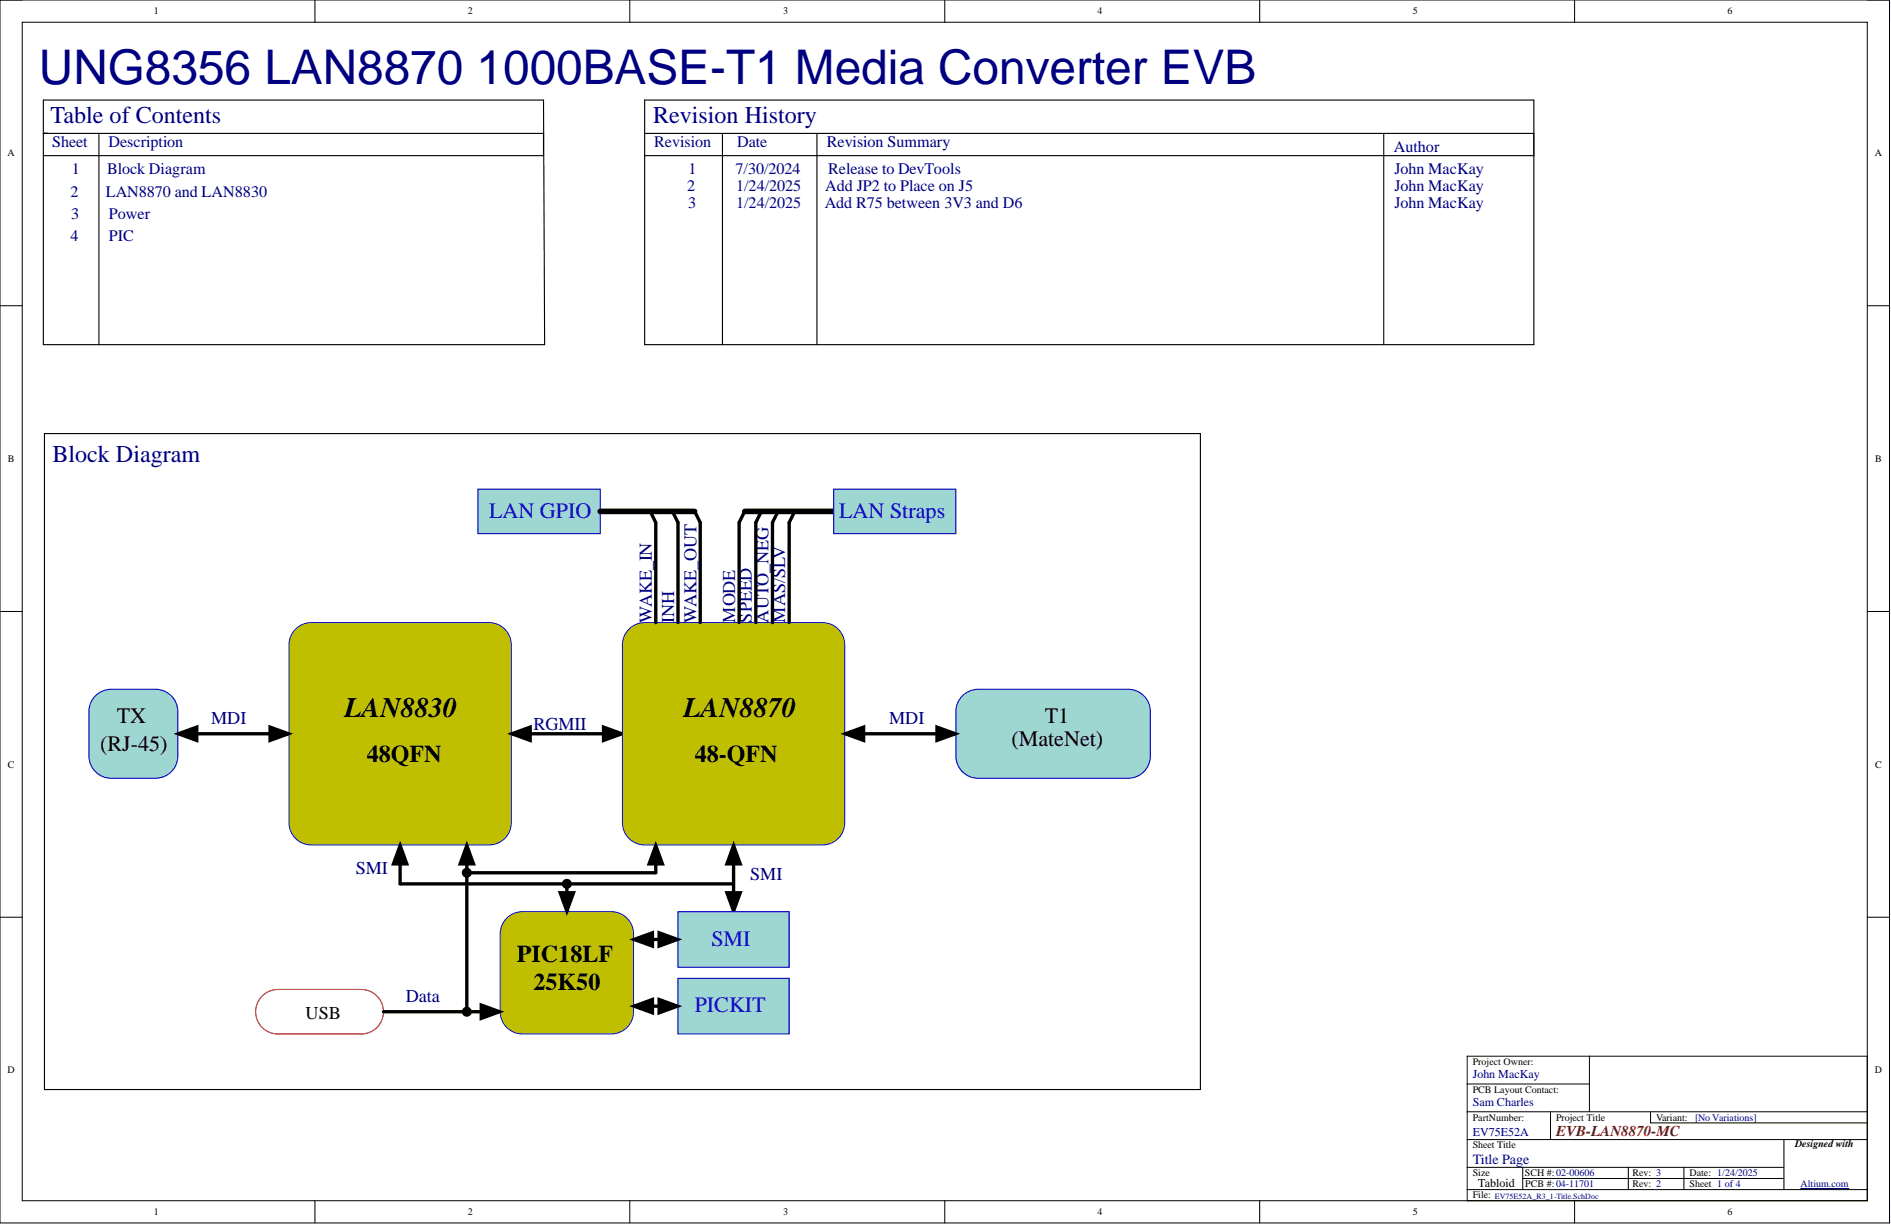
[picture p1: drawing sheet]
<svg xmlns="http://www.w3.org/2000/svg" width="431mm" height="279mm" viewBox="0 0 431 279" stroke-linecap="round" stroke-linejoin="round" font-family="sans-serif">
<g fill="none" stroke="#000" stroke-width=".23">
<path d="M0 0h431.1v278.9h-431.1zM0 0h5.1M71.9 0v5.1M143.7 0v5.1M215.6 0v5.1M287.4 0v5.1M359.3 0v5.1M426 0h5.1v5.1M5.1 5.1h420.9v268.8h-420.9zM0 69.7h5.1M426 69.7h5.1M0 139.5h5.1"/>
<path d="M426 139.5h5.1M0 209.2h5.1M426 209.2h5.1M71.9 273.9v5M143.7 273.9v5M215.6 273.9v5M287.4 273.9v5M359.3 273.9v5M431.1 273.9v5"/>
</g>
<path d="M407 260.2h17.8v11.1h-17.8z" fill-rule="evenodd" fill="#fff"/>
<path d="M407 260.2h17.8v11.1h-17.8z" fill="none" stroke="#fff" stroke-width=".23"/>
<g fill="none" stroke="#000" stroke-width=".23">
<path d="M334.7 259.9h91.3M334.7 247.2h27.9M334.7 253.6h91.3M334.7 240.9h91.3v33h-91.3zM353.8 253.6v6.3M362.6 240.9v12.7M376.6 253.6v2.5h49.4M407 259.9v11.4M334.7 271.3h91.3M334.7 266.3h72.3M347.4 266.3v5M347.4 268.8h59.6"/>
<path d="M371.5 266.3v5M384.2 266.3v5"/>
</g>
<path d="M410.8 271.1h11" fill="none" stroke="#000080" stroke-width=".23"/>
<path d="M9.9 22.8h114.1l.3 55.8h-114.4zM9.9 30.4h114.1v5.1h-114.1M22.6 30.4v48.2M147.1 22.8h202.9v55.8h-202.9zM147.1 35.5h202.9M147.1 30.4h202.9M164.8 30.4v48.2M186.4 30.4v48.2M315.7 30.4v48.2M10.1 98.9h263.8v149.6h-263.8z" fill="none" stroke="#000" stroke-width=".25"/>
<path d="M59.5 227.5a5.1 5.1 0 0 1 3.9-1.8h19a5.1 5.1 0 0 1 5.1 5.1 5.1 5.1 0 0 1-5.1 5h-19a5.1 5.1 0 0 1-4.6-2.9 5.1 5.1 0 0 1 .7-5.4z" fill="none" stroke="#bf0000" stroke-width=".25"/>
<path d="M67.1 143.8a5.1 5.1 0 0 1 3.9-1.8h40.6a5.1 5.1 0 0 1 5.1 5.1v40.5a5.1 5.1 0 0 1-5.1 5.1h-40.6a5.1 5.1 0 0 1-5.1-5.1v-40.5a5.1 5.1 0 0 1 1.2-3.3z" fill="#bfbf00"/>
<path d="M67.1 143.8a5.1 5.1 0 0 1 3.9-1.8h40.6a5.1 5.1 0 0 1 5.1 5.1v40.5a5.1 5.1 0 0 1-5.1 5.1h-40.6a5.1 5.1 0 0 1-5.1-5.1v-40.5a5.1 5.1 0 0 1 1.2-3.3z" fill="none" stroke="#00f" stroke-width=".23"/>
<path d="M21.5 159a5.1 5.1 0 0 1 3.9-1.8h10.1a5.1 5.1 0 0 1 5.1 5.1v10.1a5.1 5.1 0 0 1-5.1 5.1h-10.1a5.1 5.1 0 0 1-5.1-5.1v-10.1a5.1 5.1 0 0 1 1.2-3.3z" fill="#9ed7d2"/>
<path d="M21.5 159a5.1 5.1 0 0 1 3.9-1.8h10.1a5.1 5.1 0 0 1 5.1 5.1v10.1a5.1 5.1 0 0 1-5.1 5.1h-10.1a5.1 5.1 0 0 1-5.1-5.1v-10.1a5.1 5.1 0 0 1 1.2-3.3z" fill="none" stroke="#00f" stroke-width=".25"/>
<path d="M40.7 167.4l4.2-1.6v3.1zM41.8 167.4h22.9M61.6 165.8l4.2 1.6-4.2 1.5zM116.8 167.4l4.2-1.6v3.1zM117.9 167.4h22.8M137.7 165.8l4.2 1.6-4.2 1.5z" fill="none" stroke="#000" stroke-width=".76"/>
<path d="M40.7 167.4l4.2-1.6v3.1zM61.6 165.8l4.2 1.6-4.2 1.5zM116.8 167.4l4.2-1.6v3.1zM137.7 165.8l4.2 1.6-4.2 1.5z" fill="#000"/>
<path d="M143.2 143.8a5.1 5.1 0 0 1 3.9-1.8h40.6a5.1 5.1 0 0 1 5 5.1v40.5a5.1 5.1 0 0 1-5 5.1h-40.6a5.1 5.1 0 0 1-5.1-5.1v-40.5a5.1 5.1 0 0 1 1.2-3.3z" fill="#bfbf00"/>
<path d="M143.2 143.8a5.1 5.1 0 0 1 3.9-1.8h40.6a5.1 5.1 0 0 1 5 5.1v40.5a5.1 5.1 0 0 1-5 5.1h-40.6a5.1 5.1 0 0 1-5.1-5.1v-40.5a5.1 5.1 0 0 1 1.2-3.3z" fill="none" stroke="#00f" stroke-width=".23"/>
<path d="M219.3 159a5.1 5.1 0 0 1 3.9-1.8h34.2a5.1 5.1 0 0 1 5.1 5.1v10.1a5.1 5.1 0 0 1-5.1 5.1h-34.2a5.1 5.1 0 0 1-5.1-5.1v-10.1a5.1 5.1 0 0 1 1.2-3.3z" fill="#9ed7d2"/>
<path d="M219.3 159a5.1 5.1 0 0 1 3.9-1.8h34.2a5.1 5.1 0 0 1 5.1 5.1v10.1a5.1 5.1 0 0 1-5.1 5.1h-34.2a5.1 5.1 0 0 1-5.1-5.1v-10.1a5.1 5.1 0 0 1 1.2-3.3z" fill="none" stroke="#00f" stroke-width=".25"/>
<path d="M192.9 167.4l4.1-1.6v3.1zM194 167.4h22.8M213.8 165.8l4.2 1.6-4.2 1.5zM91.3 192.8l1.5 4.2h-3zM91.3 194v7.6M167.4 192.8l1.5 4.2h-3zM167.4 194v12.7M165.9 203.6h3l-1.5 4.2z" fill="none" stroke="#000" stroke-width=".76"/>
<path d="M192.9 167.4l4.1-1.6v3.1zM213.8 165.8l4.2 1.6-4.2 1.5zM91.3 192.8l1.5 4.2h-3zM167.4 192.8l1.5 4.2h-3zM165.9 203.6h3l-1.5 4.2z" fill="#000"/>
<path d="M154.7 207.9h25.4v12.7h-25.4z" fill-rule="evenodd" fill="#9ed7d2"/>
<path d="M154.7 207.9h25.4v12.7h-25.4z" fill="none" stroke="#00f" stroke-width=".25"/>
<path d="M169.9 116.6h20.3" fill="none" stroke="#000" stroke-width="1.3"/>
<path d="M181.3 116.6l-1.2 2.6v22.8" fill="none" stroke="#000" stroke-width=".76"/>
<path d="M190.2 111.6h27.9v10.1h-27.9z" fill-rule="evenodd" fill="#9ed7d2"/>
<path d="M190.2 111.6h27.9v10.1h-27.9z" fill="none" stroke="#00f" stroke-width=".25"/>
<path d="M115.3 209.7a5.1 5.1 0 0 1 3.9-1.8h20.3a5.1 5.1 0 0 1 5 5.1v17.8a5.1 5.1 0 0 1-5 5h-20.3a5.1 5.1 0 0 1-5.1-5v-17.8a5.1 5.1 0 0 1 1.2-3.3z" fill="#bfbf00"/>
<path d="M115.3 209.7a5.1 5.1 0 0 1 3.9-1.8h20.3a5.1 5.1 0 0 1 5 5.1v17.8a5.1 5.1 0 0 1-5 5h-20.3a5.1 5.1 0 0 1-5.1-5v-17.8a5.1 5.1 0 0 1 1.2-3.3z" fill="none" stroke="#00f" stroke-width=".23"/>
<path d="M148.4 116.6l1.2 2.6v22.8M158.5 116.6l1.3 2.6v22.8" fill="none" stroke="#000" stroke-width=".76"/>
<path d="M109 111.6h27.9v10.1h-27.9z" fill-rule="evenodd" fill="#9ed7d2"/>
<path d="M109 111.6h27.9v10.1h-27.9z" fill="none" stroke="#00f" stroke-width=".25"/>
<path d="M136.9 116.6h21.6" fill="none" stroke="#000" stroke-width="1.3"/>
<g fill="none" stroke="#000" stroke-width=".76">
<path d="M106.5 192.8l1.5 4.2h-3zM106.5 194v36.8M149.6 192.8l1.5 4.2h-3zM149.6 194v5.1h-43.1M91.3 201.6h76.1M127.8 203.6h3.1l-1.6 4.2zM129.3 201.6v5.1M87.5 230.8h25.3M109.8 229.2l4.2 1.6-4.2 1.5z"/>
<circle cx="106.5" cy="199.1" r=".76"/>
<circle cx="129.3" cy="201.6" r=".76"/>
<circle cx="106.5" cy="230.8" r=".76"/>
</g>
<g fill="#000">
<circle cx="106.5" cy="199.1" r=".76"/>
<circle cx="129.3" cy="201.6" r=".76"/>
<circle cx="106.5" cy="230.8" r=".76"/>
</g>
<path d="M106.5 192.8l1.5 4.2h-3zM149.6 192.8l1.5 4.2h-3zM127.8 203.6h3.1l-1.6 4.2zM109.8 229.2l4.2 1.6-4.2 1.5z" fill="#000"/>
<path d="M154.7 223.1h25.4v12.7h-25.4z" fill-rule="evenodd" fill="#9ed7d2"/>
<path d="M154.7 223.1h25.4v12.7h-25.4z" fill="none" stroke="#00f" stroke-width=".25"/>
<path d="M153.4 116.6l1.3 2.6v22.8M169.9 116.6l-1.3 2.6v22.8M173.7 116.6l-1.3 2.6v22.8M177.5 116.6l-1.3 2.6v22.8M144.7 214.3l4.2-1.5v3zM145.8 214.3h7.6M150.4 212.8l4.2 1.5-4.2 1.5zM144.7 229.5l4.2-1.5v3zM145.8 229.5h7.6M150.4 228l4.2 1.5-4.2 1.5z" fill="none" stroke="#000" stroke-width=".76"/>
<path d="M144.7 214.3l4.2-1.5v3zM150.4 212.8l4.2 1.5-4.2 1.5zM144.7 229.5l4.2-1.5v3zM150.4 228l4.2 1.5-4.2 1.5z" fill="#000"/>
<text font-size="10.9" fill="#000080" x="8.9" y="19.2">UNG8356 LAN8870 1000BASE-T1 Media Converter EVB</text>
<g font-size="6.4">
<text x="78.6" y="163.4">LAN8830</text>
<text x="156" y="163.4">LAN8870</text>
</g>
<g font-size="5.5" fill="#000080">
<text x="11.5" y="28">Table of Contents</text>
<text x="149" y="28">Revision History</text>
<text x="12" y="105.3">Block Diagram</text>
</g>
<g font-size="5.5">
<text x="83.7" y="173.8">48QFN</text>
<text x="158.5" y="173.8">48-QFN</text>
<text x="117.9" y="219.4">PIC18LF</text>
<text x="121.7" y="225.8">25K50</text>
</g>
<g font-size="5" fill="#00f">
<text x="111.6" y="118.1">LAN GPIO</text>
<text x="191.5" y="118.1">LAN Straps</text>
<text x="162.3" y="215.7">SMI</text>
<text x="158.5" y="230.9">PICKIT</text>
</g>
<g font-size="5">
<text x="26.6" y="165">TX</text>
<text x="238.4" y="165">T1</text>
<text x="22.8" y="171.3">(RJ-45)</text>
<text x="230.8" y="170.1">(MateNet)</text>
</g>
<g font-size="4.1" fill="#000080">
<text x="148.7" y="142" transform="rotate(-90 148.7 142)">WAKE_IN</text>
<text x="153.8" y="142" transform="rotate(-90 153.8 142)">INH</text>
<text x="158.9" y="142" transform="rotate(-90 158.9 142)">WAKE_OUT</text>
<text x="167.8" y="142" transform="rotate(-90 167.8 142)">MODE</text>
<text x="171.6" y="142" transform="rotate(-90 171.6 142)">SPEED</text>
<text x="175.4" y="142" transform="rotate(-90 175.4 142)">AUTO_NEG</text>
<text x="179.2" y="142" transform="rotate(-90 179.2 142)">MAS/SLV</text>
<text x="48.2" y="165.2">MDI</text>
<text x="121.7" y="166.5">RGMII</text>
<text x="202.9" y="165.2">MDI</text>
<text x="81.2" y="199.4">SMI</text>
<text x="171.2" y="200.7">SMI</text>
<text x="92.6" y="228.6">Data</text>
</g>
<text font-size="4.1" x="69.7" y="232.4">USB</text>
<g font-size="3.7" fill="#000080">
<text x="11.9" y="33.4">Sheet</text>
<text x="24.8" y="33.4">Description</text>
<text x="149.3" y="33.4">Revision</text>
<text x="168.2" y="33.4">Date</text>
<text x="188.7" y="33.4">Revision Summary</text>
<text x="318" y="34.7">Author</text>
<text x="16.4" y="39.8">1</text>
<text x="24.4" y="39.8">Block Diagram</text>
<text x="157.1" y="39.8">1</text>
<text x="167.8" y="39.8">7/30/2024</text>
<text x="189" y="39.8">Release to DevTools</text>
<text x="318.1" y="39.8">John MacKay</text>
<text x="16.1" y="44.8">2</text>
<text x="24.2" y="44.8">LAN8870 and LAN8830</text>
<text x="156.8" y="43.6">2</text>
<text x="157" y="47.4">3</text>
<text x="168" y="43.6">1/24/2025</text>
<text x="168" y="47.4">1/24/2025</text>
<text x="188.2" y="47.4">Add R75 between 3V3 and D6</text>
<text x="188.3" y="43.6">Add JP2 to Place on J5</text>
<text x="318.1" y="43.6">John MacKay</text>
<text x="318.1" y="47.4">John MacKay</text>
<text x="16.2" y="49.9">3</text>
<text x="24.9" y="49.9">Power</text>
<text x="16.1" y="55">4</text>
<text x="24.9" y="55">PIC</text>
</g>
<text font-size="3.4" fill="#800000" x="355" y="259.2">EVB-LAN8870-MC</text>
<text font-size="3.2" fill="#000080" x="336" y="265.6">Title Page</text>
<g font-size="2.7" fill="#000080">
<text x="336" y="245.9">John MacKay</text>
<text x="336" y="252.2">Sam Charles</text>
<text x="336" y="259.1">EV75E52A</text>
</g>
<text font-size="2.7" x="337.3" y="270.7">Tabloid</text>
<g font-size="2.3">
<text x="35.1" y="3.3">1</text>
<text x="106.7" y="3.3">2</text>
<text x="178.7" y="3.3">3</text>
<text x="250.4" y="3.3">4</text>
<text x="322.3" y="3.3">5</text>
<text x="394.1" y="3.3">6</text>
<text x="1.7" y="35.6">A</text>
<text x="427.8" y="35.6">A</text>
<text x="1.8" y="105.4">B</text>
<text x="427.9" y="105.4">B</text>
<text x="1.8" y="175.1">C</text>
<text x="427.9" y="175.1">C</text>
<text x="1.7" y="244.8">D</text>
<text x="336" y="242.9">Project Owner:</text>
<text x="427.8" y="244.8">D</text>
<text x="336" y="249.3">PCB Layout Contact:</text>
<text x="336" y="255.6">PartNumber:</text>
<text x="355" y="255.6">Project Title</text>
<text x="377.9" y="255.6">Variant:</text>
<text x="336" y="261.9">Sheet Title</text>
<text x="409.6" y="261.7">Designed with</text>
<text x="336" y="268.3">Size</text>
<text x="347.9" y="268.3">SCH #:02-00606</text>
<text x="372.4" y="268.3">Rev: 3</text>
<text x="385.5" y="268.3">Date: 1/24/2025</text>
<text x="336" y="273.4">File:</text>
<text x="348" y="270.8">PCB #:04-11701</text>
<text x="372.4" y="270.8">Rev: 2</text>
<text x="385.5" y="270.8">Sheet 1 of 4</text>
<text x="35.1" y="277.2">1</text>
<text x="106.7" y="277.2">2</text>
<text x="178.7" y="277.2">3</text>
<text x="250.4" y="277.2">4</text>
<text x="322.3" y="277.2">5</text>
<text x="394.1" y="277.2">6</text>
</g>
<g font-size="2.3" fill="#000080">
<text x="386.7" y="255.6">[No Variations]</text>
<text x="410.8" y="270.8">Altium.com</text>
</g>
<text font-size="1.8" fill="#000080" x="341.1" y="273.5">EV75E52A_R3_1-Title.SchDoc</text>
</svg>
